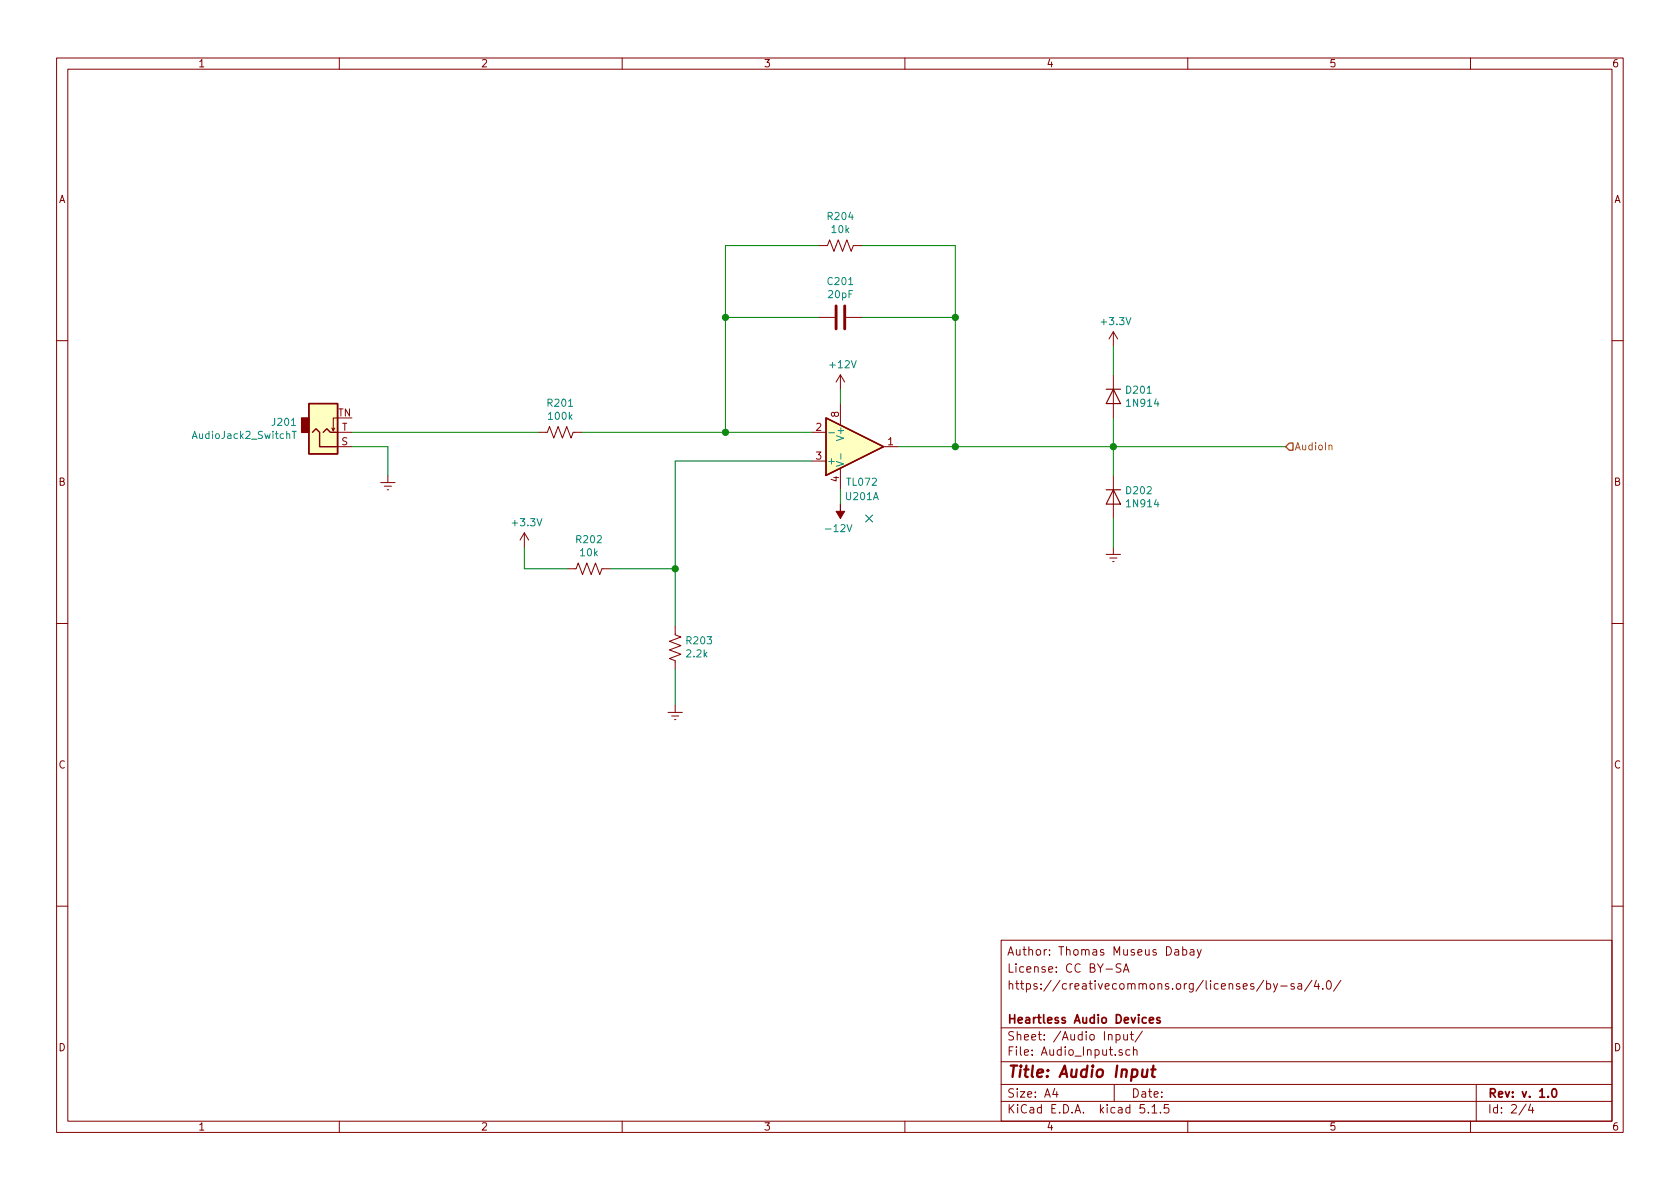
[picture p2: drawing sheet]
EESchema Schematic File Version 4
LIBS:Mnemonic Recorder-cache
EELAYER 30 0
EELAYER END
$Descr A4 11693 8268
encoding utf-8
Sheet 2 4
Title "Audio Input"
Date ""
Rev "v. 1.0"
Comp "Heartless Audio Devices"
Comment1 ""
Comment2 "https://creativecommons.org/licenses/by-sa/4.0/"
Comment3 "License: CC BY-SA"
Comment4 "Author: Thomas Museus Dabay"
$EndDescr
$Comp
L Amplifier_Operational:TL072 U201
U 3 1
P 5950 3100
F 0 "U201" H 5908 3146 50  0001 L CNN
F 1 "TL072" H 5908 3055 50  0001 L CNN
F 2 "" H 5950 3100 50  0001 C CNN
F 3 "http://www.ti.com/lit/ds/symlink/tl071.pdf" H 5950 3100 50  0001 C CNN
	3    5950 3100
	1    0    0    -1  
$EndComp
$Comp
L Amplifier_Operational:TL072 U201
U 1 1
P 5950 3100
F 0 "U201" H 6000 3450 50  0000 C CNN
F 1 "TL072" H 6000 3350 50  0000 C CNN
F 2 "" H 5950 3100 50  0001 C CNN
F 3 "http://www.ti.com/lit/ds/symlink/tl071.pdf" H 5950 3100 50  0001 C CNN
	1    5950 3100
	1    0    0    1   
$EndComp
$Comp
L power:+12V #PWR0204
U 1 1
P 5850 2700
F 0 "#PWR0204" H 5850 2550 50  0001 C CNN
F 1 "+12V" H 5865 2873 50  0000 C CNN
F 2 "" H 5850 2700 50  0001 C CNN
F 3 "" H 5850 2700 50  0001 C CNN
	1    5850 2700
	1    0    0    -1  
$EndComp
$Comp
L Connector:AudioJack2_SwitchT J201
U 1 1
P 2250 3000
F 0 "J201" H 2071 2933 50  0000 R CNN
F 1 "AudioJack2_SwitchT" H 2071 3024 50  0000 R CNN
F 2 "" H 2250 3000 50  0001 C CNN
F 3 "~" H 2250 3000 50  0001 C CNN
	1    2250 3000
	1    0    0    1   
$EndComp
$Comp
L power:Earth #PWR0201
U 1 1
P 2700 3300
F 0 "#PWR0201" H 2700 3050 50  0001 C CNN
F 1 "Earth" H 2700 3150 50  0001 C CNN
F 2 "" H 2700 3300 50  0001 C CNN
F 3 "~" H 2700 3300 50  0001 C CNN
	1    2700 3300
	1    0    0    -1  
$EndComp
$Comp
L Device:R_US R201
U 1 1
P 3900 3000
F 0 "R201" V 3695 3000 50  0000 C CNN
F 1 "100k" V 3786 3000 50  0000 C CNN
F 2 "" V 3940 2990 50  0001 C CNN
F 3 "~" H 3900 3000 50  0001 C CNN
	1    3900 3000
	0    1    1    0   
$EndComp
$Comp
L Device:R_US R204
U 1 1
P 5850 1700
F 0 "R204" V 5645 1700 50  0000 C CNN
F 1 "10k" V 5736 1700 50  0000 C CNN
F 2 "" V 5890 1690 50  0001 C CNN
F 3 "~" H 5850 1700 50  0001 C CNN
	1    5850 1700
	0    1    1    0   
$EndComp
$Comp
L Device:R_US R202
U 1 1
P 4100 3950
F 0 "R202" V 3895 3950 50  0000 C CNN
F 1 "10k" V 3986 3950 50  0000 C CNN
F 2 "" V 4140 3940 50  0001 C CNN
F 3 "~" H 4100 3950 50  0001 C CNN
	1    4100 3950
	0    1    1    0   
$EndComp
$Comp
L Device:R_US R203
U 1 1
P 4700 4500
F 0 "R203" H 4632 4454 50  0000 R CNN
F 1 "2.2k" H 4632 4545 50  0000 R CNN
F 2 "" V 4740 4490 50  0001 C CNN
F 3 "~" H 4700 4500 50  0001 C CNN
	1    4700 4500
	-1   0    0    1   
$EndComp
$Comp
L power:+3.3V #PWR0202
U 1 1
P 3650 3800
F 0 "#PWR0202" H 3650 3650 50  0001 C CNN
F 1 "+3.3V" H 3665 3973 50  0000 C CNN
F 2 "" H 3650 3800 50  0001 C CNN
F 3 "" H 3650 3800 50  0001 C CNN
	1    3650 3800
	1    0    0    -1  
$EndComp
$Comp
L power:+3.3V #PWR0206
U 1 1
P 7750 2400
F 0 "#PWR0206" H 7750 2250 50  0001 C CNN
F 1 "+3.3V" H 7765 2573 50  0000 C CNN
F 2 "" H 7750 2400 50  0001 C CNN
F 3 "" H 7750 2400 50  0001 C CNN
	1    7750 2400
	1    0    0    -1  
$EndComp
$Comp
L power:Earth #PWR0207
U 1 1
P 7750 3800
F 0 "#PWR0207" H 7750 3550 50  0001 C CNN
F 1 "Earth" H 7750 3650 50  0001 C CNN
F 2 "" H 7750 3800 50  0001 C CNN
F 3 "~" H 7750 3800 50  0001 C CNN
	1    7750 3800
	1    0    0    -1  
$EndComp
$Comp
L Device:C C201
U 1 1
P 5850 2200
F 0 "C201" V 5598 2200 50  0000 C CNN
F 1 "20pF" V 5689 2200 50  0000 C CNN
F 2 "" H 5888 2050 50  0001 C CNN
F 3 "~" H 5850 2200 50  0001 C CNN
	1    5850 2200
	0    1    1    0   
$EndComp
$Comp
L Diode:1N914 D201
U 1 1
P 7750 2750
F 0 "D201" V 7704 2829 50  0000 L CNN
F 1 "1N914" V 7795 2829 50  0000 L CNN
F 2 "Diode_THT:D_DO-35_SOD27_P7.62mm_Horizontal" H 7750 2575 50  0001 C CNN
F 3 "http://www.vishay.com/docs/85622/1n914.pdf" H 7750 2750 50  0001 C CNN
	1    7750 2750
	0    1    1    0   
$EndComp
$Comp
L Diode:1N914 D202
U 1 1
P 7750 3450
F 0 "D202" V 7704 3529 50  0000 L CNN
F 1 "1N914" V 7795 3529 50  0000 L CNN
F 2 "Diode_THT:D_DO-35_SOD27_P7.62mm_Horizontal" H 7750 3275 50  0001 C CNN
F 3 "http://www.vishay.com/docs/85622/1n914.pdf" H 7750 3450 50  0001 C CNN
	1    7750 3450
	0    1    1    0   
$EndComp
Wire Wire Line
	2450 3100 2700 3100
Wire Wire Line
	2700 3100 2700 3300
Wire Wire Line
	2450 3000 3750 3000
Wire Wire Line
	3650 3800 3650 3950
Wire Wire Line
	3650 3950 3950 3950
$Comp
L power:Earth #PWR0203
U 1 1
P 4700 4900
F 0 "#PWR0203" H 4700 4650 50  0001 C CNN
F 1 "Earth" H 4700 4750 50  0001 C CNN
F 2 "" H 4700 4900 50  0001 C CNN
F 3 "~" H 4700 4900 50  0001 C CNN
	1    4700 4900
	1    0    0    -1  
$EndComp
Wire Wire Line
	4700 4900 4700 4650
Wire Wire Line
	4700 4350 4700 3950
Wire Wire Line
	4700 3950 4250 3950
Wire Wire Line
	5650 3200 4700 3200
Wire Wire Line
	4700 3200 4700 3950
Connection ~ 4700 3950
NoConn ~ 6050 3600
Wire Wire Line
	5850 3400 5850 3500
Wire Wire Line
	5850 2800 5850 2700
Wire Wire Line
	6250 3100 6650 3100
Wire Wire Line
	6000 2200 6650 2200
Wire Wire Line
	6650 2200 6650 3100
Wire Wire Line
	6000 1700 6650 1700
Wire Wire Line
	6650 1700 6650 2200
Connection ~ 6650 2200
Wire Wire Line
	4050 3000 5050 3000
Wire Wire Line
	5700 2200 5050 2200
Wire Wire Line
	5050 2200 5050 3000
Connection ~ 5050 3000
Wire Wire Line
	5050 3000 5650 3000
Wire Wire Line
	5700 1700 5050 1700
Wire Wire Line
	5050 1700 5050 2200
Connection ~ 5050 2200
Wire Wire Line
	7750 3100 7750 3300
Wire Wire Line
	7750 2900 7750 3100
Connection ~ 7750 3100
Wire Wire Line
	7750 2600 7750 2400
Wire Wire Line
	7750 3600 7750 3800
Text HLabel 8950 3100 2    50   Input ~ 0
AudioIn
Wire Wire Line
	7750 3100 8950 3100
$Comp
L power:-12V #PWR0205
U 1 1
P 5850 3500
F 0 "#PWR0205" H 5850 3600 50  0001 C CNN
F 1 "-12V" H 5865 3673 50  0000 C CNN
F 2 "" H 5850 3500 50  0001 C CNN
F 3 "" H 5850 3500 50  0001 C CNN
	1    5850 3500
	-1   0    0    1   
$EndComp
Wire Wire Line
	7750 3100 6650 3100
Connection ~ 6650 3100
$EndSCHEMATC
